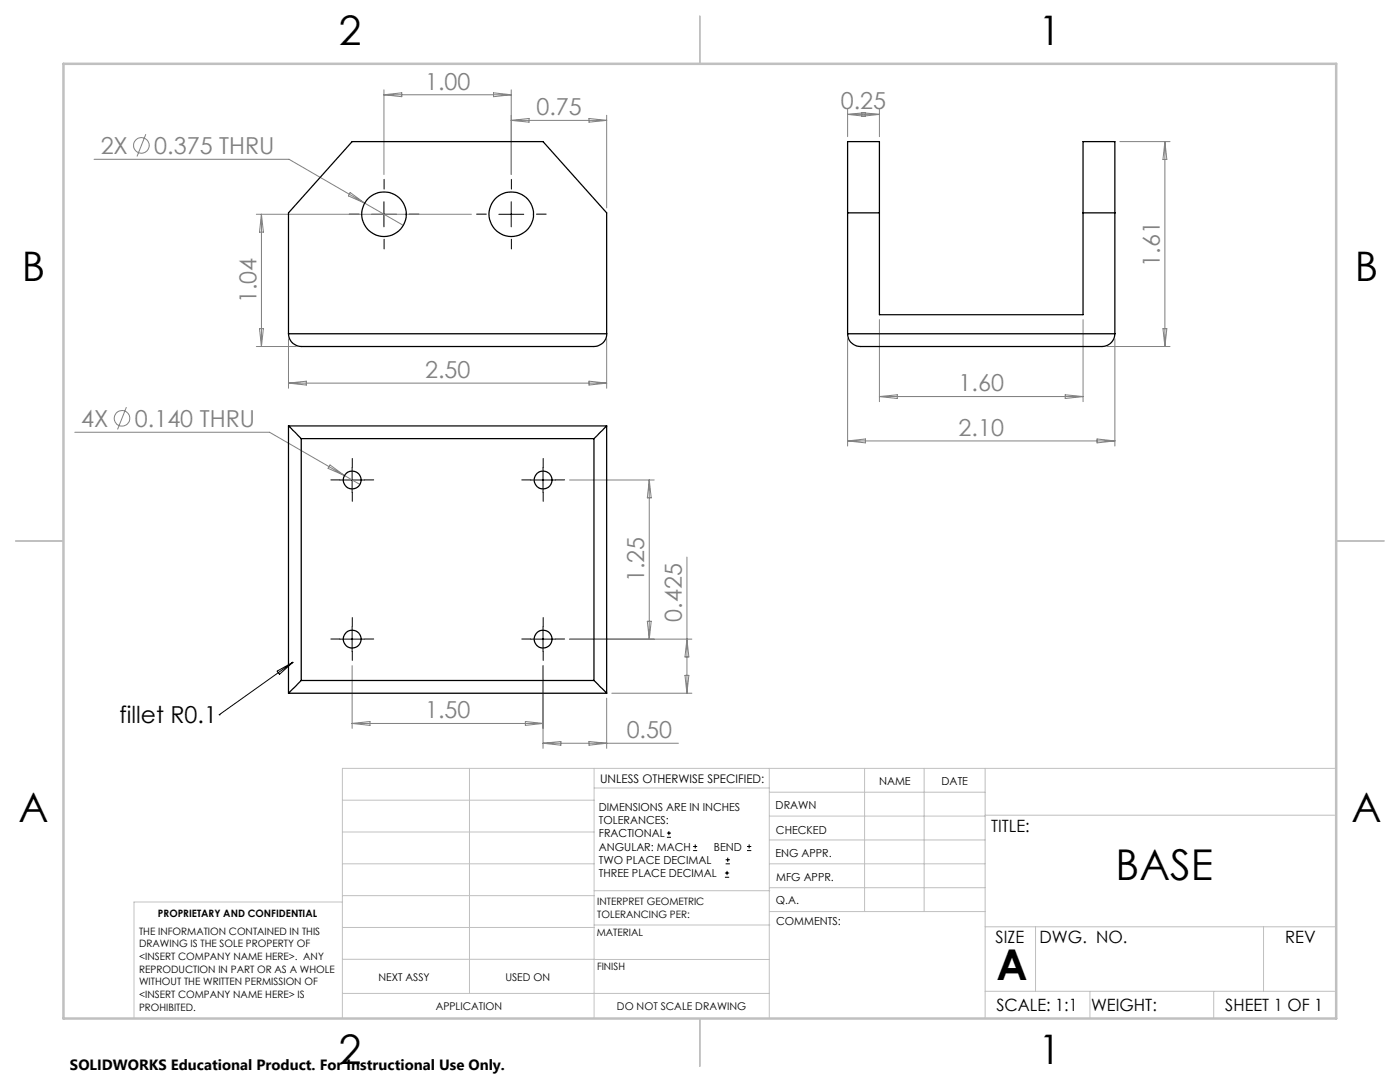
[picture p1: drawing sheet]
<svg xmlns="http://www.w3.org/2000/svg" width="279mm" height="216mm" viewBox="0 0 279 216" stroke-linecap="round" stroke-linejoin="round" font-family="sans-serif">
<g fill="none" stroke="#808080" stroke-width=".2">
<path d="M76.6 17.9v16.9M76.6 18.9h25.4M76.6 18.9l3.6-.4v.8zM98.5 18.5l3.5 .4-3.5 .4zM102 17.9v16.9M18.8 31.8h38.9l22.8 13.2M29.1 26.8l-1.8 4.4M69.9 38.4l2.9 2.1-3.3-1.4zM102 24h19.1M102 24l3.6-.4v.8zM117.5 23.6l3.6 .4-3.6 .4zM121.1 23v18.5"/>
<path d="M169.2 21.8v5.5M169.2 22.8h6.3M169.2 22.8l3.5-.3v.7zM171.9 22.5l3.6 .3-3.6 .4zM175.5 21.8v5.5M223.5 28.3h10M232.5 28.3v40.8M232.5 28.3l.4 3.5h-.8zM51.2 42.8h42.9M52.2 42.8v26.3M52.2 42.8l.4 3.5h-.8zM51.2 69.1h7.9"/>
<path d="M51.8 65.6h.8l-.4 3.5zM57.6 67.6v9.9M57.6 76.4h63.5M57.6 76.4l3.5-.3v.7zM117.5 76.1l3.6 .3-3.6 .4zM121.1 67.6v9.9M169.2 67.6v21.4M175.5 63.8v16.4M175.5 79.1h40.6M175.5 79.1l3.6-.3v.7zM212.6 78.8l3.5 .3-3.5 .4zM216.1 63.8v16.4"/>
<path d="M220.9 69.1h12.6M222.5 67.6v21.4M232.1 65.6h.8l-.4 3.5zM14.9 86.3h38.9l15 8.6M25.2 81.2l-1.7 4.5M65.9 92.8l2.9 2.1-3.3-1.4zM68.8 94.9l3 1.8M113.7 95.8h16.9M129.6 95.8v31.7M129.6 95.8l.4 3.5h-.8zM169.2 88l3.5-.4v.8zM169.2 88h53.3"/>
<path d="M218.9 87.6l3.6 .4-3.6 .4zM137.1 111.2v27.1M70.3 132.8v12.5M108.4 132.8v16.5M113.7 127.5h24.4M121.1 139.3v10M122.1 138.3h16M129.2 124h.8l-.4 3.5zM136.7 134.8h.8l-.4 3.5zM137.1 127.5l.4 3.6h-.8zM70.3 144.4h38.1M70.3 144.4l3.5-.4v.7z"/>
<path d="M104.8 144l3.6 .4-3.6 .3zM108.4 148.3h27M108.4 148.3l3.5-.3v.7zM117.5 148l3.6 .3-3.6 .4z"/>
<circle cx="28.2" cy="29" r="1.56"/>
<circle cx="24.3" cy="83.5" r="1.56"/>
</g>
<g fill="none" stroke="#000" stroke-width=".2">
<path d="M74.2 42.8h4.9M76.6 40.3v5M99.6 42.8h4.9M102 40.3v5M67.8 95.8h5M70.3 93.3v5M105.9 95.8h5M108.4 93.3v5M55.3 133.9l3.2-1.7-2.7 2.3zM58.5 132.2l-14.8 10.4M67.8 127.5h5M70.3 125v5"/>
<path d="M105.9 127.5h5M108.4 125v5M43.7 142.6h.1M133.1 167.1h.8M133.1 166.2h.8M133.5 165.8v.9M138.3 169.7h.8M138.3 168.9h.8M138.7 168.5v.8M144.7 175h.8M144.7 174.2h.8M144.8 172.4h.9"/>
<path d="M144.8 171.6h.9M145.1 173.8v.8M145.2 171.1v.9M149.1 169.7h.8M149.1 168.9h.8M149.5 168.5v.8"/>
</g>
<g fill="none" stroke="#000" stroke-width=".2" stroke-dasharray="15.2 1.3 1.3 1.3">
<path d="M76.7 37.7v-1.9M102.1 37.7v-1.9M71.7 42.7h-2M76.7 47.7v2M81.7 42.7h1.9M97.1 42.7h-2M102.1 47.7v2M107.1 42.7h1.9M67.8 95.8h-1.8M70.3 93.3v-1.8M70.3 98.3v1.7M72.8 95.8h1.8"/>
<path d="M105.9 95.8h-1.8M108.4 93.3v-1.8M108.4 98.3v1.7M110.9 95.8h1.8M67.8 127.5h-1.8M70.3 125v-1.8M70.3 130v1.8M72.8 127.5h1.8M105.9 127.5h-1.8M108.4 125v-1.8M108.4 130v1.8M110.9 127.5h1.8"/>
</g>
<g fill="none" stroke="#c0c0c0" stroke-width=".2">
<path d="M68.3 159.7h50.3M93.7 153.3v44.9M118.6 153.3v49.9M118.6 157.2h34.9M153.5 153.3v49.9M153.5 158.1h43.1M172.5 153.3v28.6M184.4 153.3v28.6M196.6 153.3v49.9M266.7 153.3h-198.4v49.9M68.3 178.7h50.3M68.3 172.4h50.3"/>
<path d="M68.3 166h50.3M68.3 180h-41.6v23.2M118.6 177.7h35M153.5 167.6h43.1M153.5 162.8h43.1M153.5 172.4h43.1M153.5 177.1h43.1M196.6 162.7h70.1M68.3 198.2h85.2M68.3 191.4l85.2 .1M68.3 185.1h50.3M118.6 184.6h35"/>
<path d="M153.6 181.9h43M196.6 197.8h70.1M196.6 184.9h70.1M206.7 184.9v12.9M217.5 197.8v5.4M242.2 197.8v5.4M252.2 184.9v12.9"/>
</g>
<path d="M139.7 3.2v9.5M3.1 107.9h9.6M266.7 107.9h9.5M139.7 203.2v9.6" fill="none" stroke="#c0c0c0" stroke-width=".25"/>
<path d="M12.7 12.7h254v190.5h-254z" fill="none" stroke="#c0c0c0" stroke-width=".5"/>
<g fill="none" stroke="#000" stroke-width=".25">
<path d="M169.2 42.5h6.3M216.1 42.5h6.4M57.6 66.6a2.58 2.58 0 0 0 2.5 2.5h58.4a2.52 2.52 0 0 0 2.6-2.5M57.6 66.6h63.5M57.6 66.6v-24.1l12.7-14.2h38.1l12.7 14.2v24.1M169.2 66.6a2.51 2.51 0 0 0 2.5 2.5h48.3a2.58 2.58 0 0 0 2.5-2.5M169.2 66.6h53.3M169.2 66.6v-38.3h6.3v34.5h40.6v-34.5h6.4v38.3M57.6 85l2.5 2.5M57.6 85v53.3M57.6 85h63.5M60.1 87.5v48.3"/>
<path d="M60.1 87.5h58.4M118.5 87.5v48.3M121.1 85l-2.6 2.5M121.1 85v53.3M57.6 138.3h63.5M60.1 135.8l-2.5 2.5M60.1 135.8h58.4M118.5 135.8l2.6 2.5"/>
<circle cx="76.6" cy="42.7" r="4.4"/>
<circle cx="102" cy="42.7" r="4.4"/>
<circle cx="70.3" cy="95.8" r="1.79"/>
<circle cx="108.4" cy="95.8" r="1.79"/>
<circle cx="70.3" cy="127.5" r="1.79"/>
<circle cx="108.4" cy="127.5" r="1.79"/>
</g>
<g font-size="8.5">
<text x="222.6" y="175.5">BASE</text>
<text x="198.9" y="195.5">A</text>
</g>
<g font-size="8.1">
<text x="67.6" y="8.9">2</text>
<text x="207.3" y="8.9">1</text>
<text x="4.4" y="56.2">B</text>
<text x="270.4" y="56.2">B</text>
<text x="3.7" y="164.1">A</text>
<text x="269.7" y="164.1">A</text>
<text x="67.6" y="212.4">2</text>
<text x="207.3" y="212.4">1</text>
</g>
<g font-size="4.7" fill="#808080">
<text x="84.8" y="17.9">1.00</text>
<text x="107.1" y="23">0.75</text>
<text x="167.8" y="21.8">0.25</text>
<text x="20.1" y="30.7">2X</text>
<text x="30.8" y="30.7">0.375 THRU</text>
<text x="231.5" y="53.2" transform="rotate(-90 231.5 53.2)">1.61</text>
<text x="51.2" y="60.5" transform="rotate(-90 51.2 60.5)">1.04</text>
<text x="84.8" y="75.4">2.50</text>
<text x="191.3" y="78.1">1.60</text>
<text x="16.2" y="85.2">4X</text>
<text x="26.9" y="85.2">0.140 THRU</text>
<text x="191.3" y="87">2.10</text>
<text x="128.6" y="116.2" transform="rotate(-90 128.6 116.2)">1.25</text>
<text x="136.1" y="124.1" transform="rotate(-90 136.1 124.1)">0.425</text>
<text x="84.8" y="143.3">1.50</text>
<text x="125.1" y="147.3">0.50</text>
</g>
<text font-size="4.7" x="23.8" y="144.4">fillet R0.1</text>
<g font-size="3.4">
<text x="197.8" y="166">TITLE:</text>
<text x="198.7" y="188.1">SIZE</text>
<text x="207.5" y="188.1">DWG. NO.</text>
<text x="256.5" y="188.2">REV</text>
<text x="198.8" y="201.7">SCALE: 1:1</text>
<text x="217.7" y="201.8">WEIGHT:</text>
<text x="244.5" y="201.7">SHEET 1 OF 1</text>
</g>
<text font-size="3" x="14" y="213.5">SOLIDWORKS Educational Product. For Instructional Use Only.</text>
<text font-size="2.4" x="119.8" y="156.2">UNLESS OTHERWISE SPECIFIED:</text>
<g font-size="2.2">
<text x="119.5" y="161.8">DIMENSIONS ARE IN INCHES</text>
<text x="154.8" y="161.4">DRAWN</text>
<text x="175.4" y="156.6">NAME</text>
<text x="187.9" y="156.7">DATE</text>
<text x="119.5" y="164.4">TOLERANCES:</text>
<text x="119.5" y="167.1">FRACTIONAL</text>
<text x="154.9" y="166.3">CHECKED</text>
<text x="119.5" y="169.7">ANGULAR: MACH</text>
<text x="119.5" y="172.4">TWO PLACE DECIMAL</text>
<text x="142.5" y="169.7">BEND</text>
<text x="154.8" y="171">ENG APPR.</text>
<text x="119.5" y="175">THREE PLACE DECIMAL</text>
<text x="154.9" y="175.7">MFG APPR.</text>
<text x="154.9" y="180.4">Q.A.</text>
<text x="154.9" y="184.6">COMMENTS:</text>
</g>
<g font-size="2.1">
<text x="75.5" y="195.7">NEXT ASSY</text>
<text x="100.9" y="195.7">USED ON</text>
<text x="86.9" y="201.5">APPLICATION</text>
<text x="123.1" y="201.6">DO NOT SCALE DRAWING</text>
</g>
<g font-size="2">
<text x="31.5" y="182.9">PROPRIETARY AND CONFIDENTIAL</text>
<text x="119.2" y="180.6">INTERPRET GEOMETRIC</text>
<text x="119.2" y="183.1">TOLERANCING PER:</text>
<text x="27.8" y="186.5">THE INFORMATION CONTAINED IN THIS</text>
<text x="27.8" y="189">DRAWING IS THE SOLE PROPERTY OF</text>
<text x="27.8" y="191.6">&lt;INSERT COMPANY NAME HERE&gt;. ANY</text>
<text x="119.1" y="186.7">MATERIAL</text>
<text x="27.8" y="194.1">REPRODUCTION IN PART OR AS A WHOLE</text>
<text x="27.8" y="196.6">WITHOUT THE WRITTEN PERMISSION OF</text>
<text x="119.1" y="193.5">FINISH</text>
<text x="27.8" y="199.1">&lt;INSERT COMPANY NAME HERE&gt; IS</text>
<text x="27.8" y="201.7">PROHIBITED.</text>
</g>
</svg>
